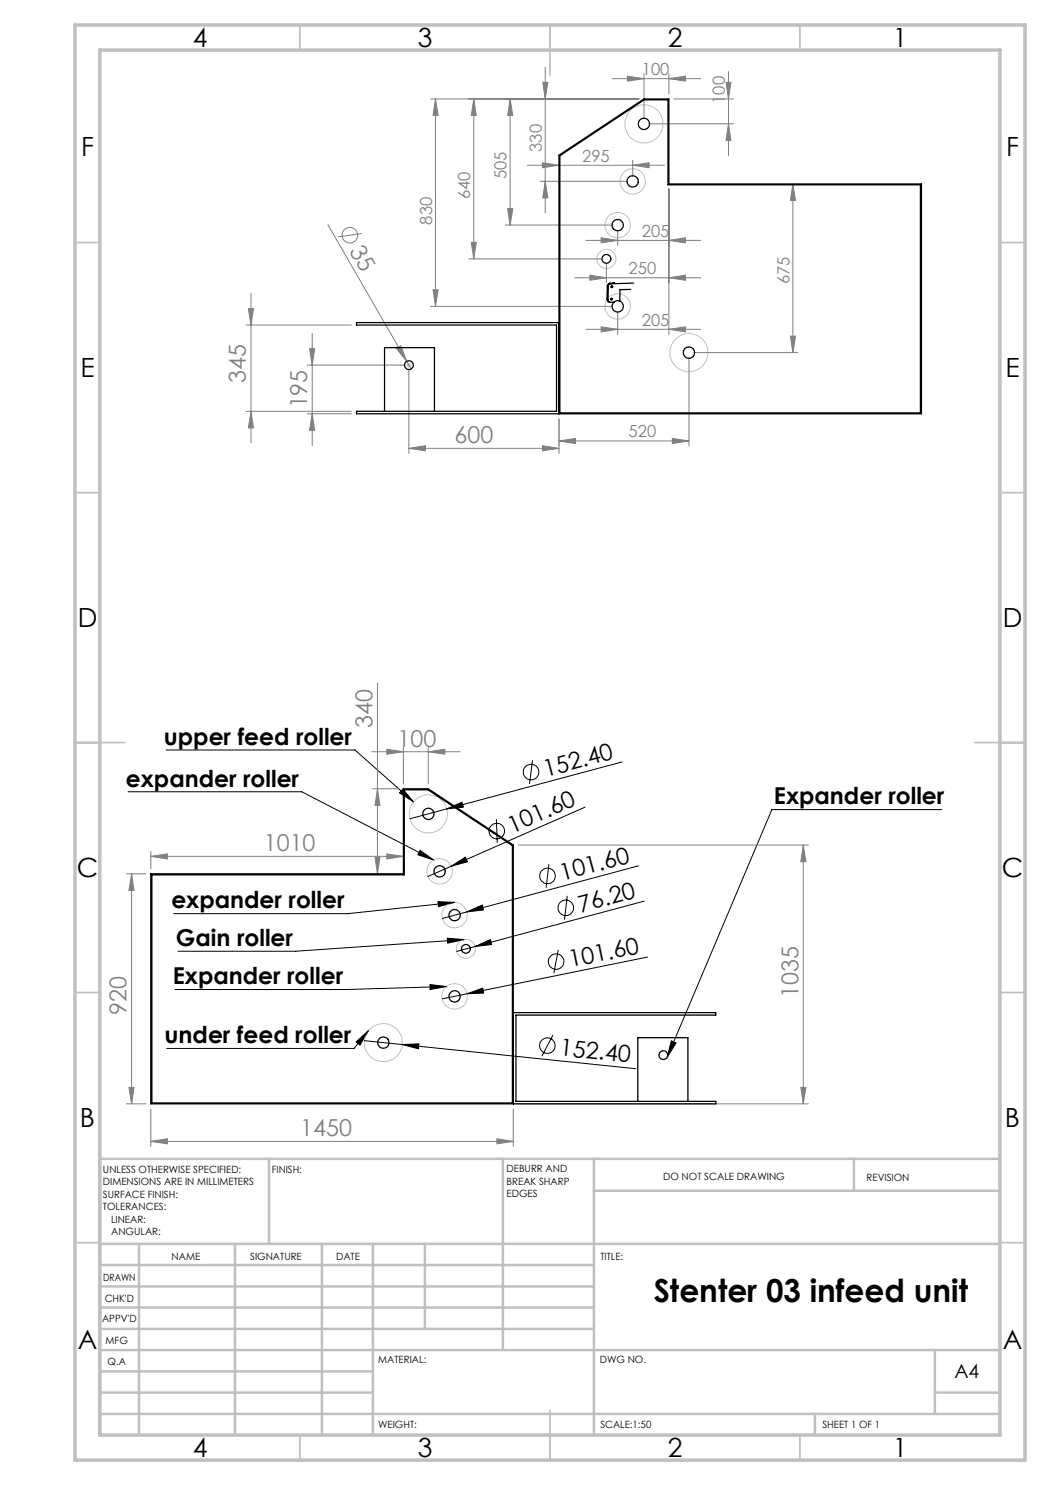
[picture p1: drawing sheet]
<svg xmlns="http://www.w3.org/2000/svg" width="210mm" height="297mm" viewBox="0 0 210 297" stroke-linecap="round" stroke-linejoin="round" font-family="sans-serif">
<g fill="none" stroke="#808080" stroke-width=".2">
<path d="M86.1 19.8h41.7M87.1 19.8v41.5M87.1 19.8l.5 3.3h-1zM94.8 19.8v32M94.8 19.8l.4 3.3h-.9zM102 19.8v25.2M102 19.8l.6 3.3h-1.1zM108.5 16.5h1.1l-.6 3.3zM109 13.4v29.2M122.4 15.7h17.7M125.5 15.2l3.3 .5-3.3 .5zM128.8 14.7v9.1"/>
<path d="M133.8 15.7l3.3-.5v1zM133.8 14.7v4.1M134.8 19.8h11.9M145.2 16.5h1l-.5 3.3zM145.7 14.3v16.8M105.4 33.1h27.5M108.1 36.3h17.4M108.5 32.6l3.3 .5-3.3 .4zM109 36.3l.6 3.3h-1.1zM126.5 33.1l3.3-.5v.9zM126.5 32.1v3.2M129.8 24.8h16.9"/>
<path d="M133.8 37.8v29.1M145.7 24.8l.5 3.3h-1zM158.6 36.8v33.7M158.6 36.8l.5 3.3h-1zM50.2 58.7v29.9M65.6 44.9l15.8 27.4M72.4 46.7l-4.8 .7M86.6 58h1l-.5 3.3zM93.8 51.8h26.5M94.3 48.5h.9l-.4 3.3zM101 45h21.5M101.5 41.7h1.1l-.6 3.3z"/>
<path d="M114.9 55.6h25.2M117.2 48.1h22.9M118 55l3.3 .6-3.3 .5zM120.2 47.6l3.3 .5-3.3 .5zM121.3 52.8v3.7M123.5 46v3.1M133.8 48.1l3.3-.5v1zM133.8 55.6l3.3-.6v1.1zM49.2 65h21.1M49.7 61.7h1l-.5 3.3zM61.5 73h19.3M61.9 69.7h1l-.5 3.3z"/>
<path d="M62.4 66.7v22.4M79.3 69.7l.9-.6 1.2 3.2zM81.4 72.3l.8 1.5M81.8 74v16.7M86.1 61.3h36.4M117.2 65.9h22.9M120.2 65.4l3.3 .5-3.3 .5zM123.5 62.3v4.6M133.8 65.9l3.3-.5v1zM137.8 71.5v17.7M138.8 70.5h20.8M158.1 67.2h1l-.5 3.3z"/>
<path d="M49.2 82.3h21.1M50.2 82.3l.5 3.3h-1zM61.5 82.8h8.8M62.4 82.8l.5 3.3h-1zM81.8 89.7l3.3-.6v1.1zM81.8 89.7h30M108.5 89.1l3.3 .6-3.3 .5zM111.8 88.2l3.3-.5v1zM111.8 83.8v6.9M111.8 88.2h26M134.5 87.7l3.3 .5-3.3 .5zM75.5 136.6v38.2"/>
<path d="M74.3 150.4h17.7M74.5 157.8h5.2M75.5 157.8l.5 3.3h-1zM77.4 149.9l3.3 .5-3.3 .4zM80.7 149.4v7.4M85.7 150.4l3.3-.5v.9zM85.7 149.4v7.4M25.3 174.8h3.9M26.3 174.8v46M26.3 174.8l.5 3.3h-1zM30.2 171.3l3.3-.5v1zM30.2 170.3v3.5"/>
<path d="M30.2 171.3h50.5M75 171.5h1l-.5 3.3zM77.4 170.8l3.3 .5-3.3 .5zM103.7 169h58M160.7 169v51.8M160.7 169l.5 3.3h-1zM25.8 217.5h1l-.5 3.3zM160.2 217.5h1l-.5 3.3zM25.3 220.8h3.9M30.2 228.3l3.3-.6v1.1zM30.2 221.8v7.5M30.2 228.3h72.5"/>
<path d="M99.4 227.7l3.3 .6-3.3 .5zM102.7 221.8v7.5M103.7 220.8h58"/>
<circle cx="70" cy="47" r="1.56"/>
</g>
<g fill="none" stroke="#000" stroke-width=".2">
<path d="M25.6 158.4h34.8l26.3 13.6M33.2 150h37.8l11.7 10.4M80.6 157.8l2.1 2.6-2.8-1.8zM106.5 152l-.6 4.8M124.4 152.4l-42.4 11.4M84 170.1l2.7 1.9-3.1-1zM89.4 161.8l3-1.4 .3 1zM90.2 173.2l2.9-1.8 .4 1zM90.2 173.2l-4.6 2.1M99.3 163.8l.1 4.8M109.8 172.8l-.6 4.7M113.5 179.2l-.6 4.7"/>
<path d="M117 161.4l-26.8 11.8M127.7 173.2l-39.2 10.5M188.3 161.9h-33.9l-20.9 49.5M86 196.9l3.3 .4-3.3 .6zM87.6 180.3l3.3 .2-3.2 .8zM89.3 197.3l-20.2 .6h-34.1M89.5 187.6l3.3 .3-3.3 .7zM90.9 180.5l-21.4 2.2h-34.8M92.8 187.9l-33.7 2.3h-23.5M93.4 182.4l3-1.4 .3 1zM93.4 198.8l3.2-1.2 .1 1zM95 189.3l3.1-1.4 .2 1z"/>
<path d="M95 189.3l-3.7 1M111.7 190l-.9 4.7M128.8 180.2l-33.8 9.1M129.5 191.4l-41.1 8.4M71.2 208.4l2.5-2.3-1.7 2.9zM72.9 208.1l7.6 .8M73.7 206.1l-2.9 3.6h-37.5M80.5 208.9l3.3-.1-.1 1zM80.5 208.9l46.7 4.8M110.6 207l-2.2 4.2M134.3 208.2l.9 .4-1.7 2.8z"/>
<circle cx="106.2" cy="154.4" r="1.55"/>
<circle cx="99.4" cy="166.2" r="1.56"/>
<circle cx="109.5" cy="175.2" r="1.55"/>
<circle cx="111.2" cy="192.3" r="1.55"/>
<circle cx="113.2" cy="181.6" r="1.55"/>
<circle cx="109.5" cy="209.1" r="1.56"/>
</g>
<g fill="none" stroke="#c0c0c0" stroke-width=".2">
<path d="M81.3 73h1M81.4 72.7l.7 .7M81.8 72.5v1M82.1 72.7l-.7 .7"/>
<circle cx="126.6" cy="36.3" r="2.54"/>
<circle cx="128.8" cy="24.8" r="3.8"/>
<circle cx="121.3" cy="51.8" r="1.9"/>
<circle cx="123.6" cy="45" r="2.54"/>
<circle cx="123.5" cy="61.3" r="2.54"/>
<circle cx="137.8" cy="70.5" r="3.8"/>
<circle cx="85.7" cy="162.8" r="3.8"/>
<circle cx="87.9" cy="174.3" r="2.53"/>
<circle cx="90.9" cy="199.3" r="2.54"/>
<circle cx="90.9" cy="183" r="2.53"/>
<circle cx="93.2" cy="189.8" r="1.91"/>
<circle cx="76.7" cy="208.5" r="3.8"/>
</g>
<g fill="none" stroke="#c0c0c0" stroke-width=".35">
<path d="M60 5v5M110 5v10M160 5v5M15 48.5h5M200 48.5h5M15 98.5h5M200 98.5h5M15 148.5h10M195 148.5h10M15 198.5h5M200 198.5h5M15 248.5h5"/>
<path d="M200 248.5h5M60 287v5M110 282v10M160 287v5"/>
</g>
<g fill="none" stroke="#c0c0c0" stroke-width=".5">
<path d="M53.8 231.8v17M100.6 231.8v38.2M118.8 231.8v55.2M118.8 238.2h81.2M170.8 231.8v6.4M200 231.8h-180v55.2M20 248.8h180M20 257.3h98.8M20 253h98.8M27.8 248.8v38.2M47 248.8v38.2M64.4 248.8v38.2"/>
<path d="M74.6 248.8v38.2M85 248.8v17M20 265.8h98.8M20 261.5h98.8M20 278.5h54.6M20 274.3h54.6M20 270h180M187 278.5h13M187 270v12.8M20 282.8h180M163 282.8v4.2"/>
</g>
<path d="M15 5h190v287h-190zM20 10h180v277h-180z" fill="none" stroke="#c0c0c0" stroke-width=".7"/>
<g fill="#000">
<path d="M89.4 161.8l3-1.4 .3 1zM90.2 173.2l2.9-1.8 .4 1zM93.4 182.4l3-1.4 .3 1zM93.4 198.8l3.2-1.2 .1 1zM95 189.3l3.1-1.4 .2 1zM80.5 208.9l3.3-.1-.1 1z"/>
<path d="M80.6 157.8l2.1 2.6-2.8-1.8zM84 170.1l2.7 1.9-3.1-1zM87.6 180.3l3.3 .2-3.2 .8zM89.5 187.6l3.3 .3-3.3 .7zM86 196.9l3.3 .4-3.3 .6zM71.2 208.4l2.5-2.3-1.7 2.9zM134.3 208.2l.9 .4-1.7 2.8z"/>
</g>
<g fill="#808080">
<path d="M79.3 69.7l.9-.6 1.2 3.2z"/>
<path d="M134.5 87.7l3.3 .5-3.3 .5zM111.8 88.2l3.3-.5v1zM126.5 33.1l3.3-.5v.9zM108.5 32.6l3.3 .5-3.3 .4z"/>
<path d="M125.5 15.2l3.3 .5-3.3 .5zM133.8 15.7l3.3-.5v1zM120.2 65.4l3.3 .5-3.3 .5zM133.8 65.9l3.3-.5v1zM120.2 47.6l3.3 .5-3.3 .5zM133.8 48.1l3.3-.5v1zM118 55l3.3 .6-3.3 .5zM133.8 55.6l3.3-.6v1.1z"/>
<path d="M145.7 24.8l.5 3.3h-1zM145.2 16.5h1l-.5 3.3zM109 36.3l.6 3.3h-1.1zM108.5 16.5h1.1l-.6 3.3zM101.5 41.7h1.1l-.6 3.3zM102 19.8l.6 3.3h-1.1zM158.1 67.2h1l-.5 3.3zM158.6 36.8l.5 3.3h-1zM94.3 48.5h.9l-.4 3.3zM94.8 19.8l.4 3.3h-.9zM86.6 58h1l-.5 3.3zM87.1 19.8l.5 3.3h-1z"/>
<path d="M61.9 69.7h1l-.5 3.3zM62.4 82.8l.5 3.3h-1z"/>
<path d="M81.8 89.7l3.3-.6v1.1zM108.5 89.1l3.3 .6-3.3 .5z"/>
<path d="M99.4 227.7l3.3 .6-3.3 .5zM30.2 228.3l3.3-.6v1.1z"/>
<path d="M30.2 171.3l3.3-.5v1zM77.4 170.8l3.3 .5-3.3 .5zM77.4 149.9l3.3 .5-3.3 .4zM85.7 150.4l3.3-.5v.9z"/>
<path d="M25.8 217.5h1l-.5 3.3zM26.3 174.8l.5 3.3h-1zM75 171.5h1l-.5 3.3zM75.5 157.8l.5 3.3h-1z"/>
<path d="M49.7 61.7h1l-.5 3.3zM50.2 82.3l.5 3.3h-1z"/>
<path d="M160.7 169l.5 3.3h-1zM160.2 217.5h1l-.5 3.3z"/>
</g>
<g fill="none" stroke="#000" stroke-width=".25">
<path d="M112 31.1l16.8-11.1h4.8v17h50.5v45.6h-72.1zM121.4 59.9l.1 .3 .3 .2M121.4 59.9l.2 .1M121.5 57.2l.2 .1M121.5 57.2l-.1 2.7M121.6 60l.1 .3 .3 .2 .8-.1M121.7 57.3l-.1 2.7M122 56.7l-.5 .3v.2M122 56.7l.2 .1M122.2 56.8l-.5 .2v.3M122.3 59.7l-.1 .2M122.3 57.2l-.1 .2"/>
<path d="M122.7 56.5l.2 .1-.9 .1M126.2 57.9h-2.2v2.3M126.7 56.6l-4.5 .2M111.8 64.5h-40.5v.5h40v17.3h-40v.5h113v-46h-50.5v-17h-5l-17 11.2v51.8M76.9 82.3v-12.8h10v12.8M30.4 175h50.5v-17h4.7l16.9 11.1v51.5h-72.1zM102.7 202.5h40.5v.5h-40v17.3h40v.5h-113v-46h50.5v-17h5l17 11.2v51.8M127.6 220.3v-12.8h10v12.8"/>
<circle cx="126.5" cy="36.3" r="1.13"/>
<circle cx="128.8" cy="24.8" r="1.12"/>
<circle cx="121.3" cy="51.8" r=".88"/>
<circle cx="122.3" cy="59.8" r=".17"/>
<circle cx="122.4" cy="57.4" r=".17"/>
<circle cx="123.5" cy="45" r="1.13"/>
<circle cx="81.8" cy="73" r=".88"/>
<circle cx="123.5" cy="61.3" r="1.13"/>
<circle cx="137.8" cy="70.5" r="1.13"/>
<circle cx="85.7" cy="162.8" r="1.12"/>
<circle cx="87.9" cy="174.3" r="1.12"/>
<circle cx="90.9" cy="183" r="1.12"/>
<circle cx="90.9" cy="199.3" r="1.12"/>
<circle cx="93.2" cy="189.8" r=".87"/>
<circle cx="76.7" cy="208.5" r="1.13"/>
<circle cx="132.7" cy="211" r=".89"/>
</g>
<text font-size="6.3" x="130.8" y="260.4">Stenter 03 infeed unit</text>
<g font-size="5.3">
<text x="38.5" y="9.5">4</text>
<text x="83.5" y="9.5">3</text>
<text x="133.6" y="9.5">2</text>
<text x="178.6" y="9.5">1</text>
<text x="16.2" y="31.3">F</text>
<text x="201.2" y="31.3">F</text>
<text x="16.1" y="75.5">E</text>
<text x="201.1" y="75.5">E</text>
<text x="15.5" y="125.5">D</text>
<text x="200.5" y="125.5">D</text>
<text x="15.4" y="175.5">C</text>
<text x="200.4" y="175.5">C</text>
<text x="16" y="225.5">B</text>
<text x="201" y="225.5">B</text>
<text x="15.5" y="269.8">A</text>
<text x="200.5" y="269.8">A</text>
<text x="38.5" y="291.5">4</text>
<text x="83.5" y="291.5">3</text>
<text x="133.6" y="291.5">2</text>
<text x="178.6" y="291.5">1</text>
</g>
<g font-size="4.7" fill="#808080">
<text x="69.8" y="50.1" transform="rotate(60 69.8 50.1)">35</text>
<text x="49.2" y="76.6" transform="rotate(-90 49.2 76.6)">345</text>
<text x="61.4" y="81.7" transform="rotate(-90 61.4 81.7)">195</text>
<text x="90.9" y="88.6">600</text>
<text x="74.5" y="145.6" transform="rotate(-90 74.5 145.6)">340</text>
<text x="79.5" y="149.3">100</text>
<text x="52.8" y="170.2">1010</text>
<text x="25.3" y="203" transform="rotate(-90 25.3 203)">920</text>
<text x="159.7" y="199.6" transform="rotate(-90 159.7 199.6)">1035</text>
<text x="60" y="227.2">1450</text>
</g>
<g font-size="4.7">
<text x="32.8" y="148.9">upper feed roller</text>
<text x="109.1" y="155.4" transform="rotate(-15 109.1 155.4)">152.40</text>
<text x="25.2" y="157.3">expander roller</text>
<text x="154.8" y="160.8">Expander roller</text>
<text x="102.4" y="166.7" transform="rotate(-24 102.4 166.7)">101.60</text>
<text x="112.4" y="176.2" transform="rotate(-15 112.4 176.2)">101.60</text>
<text x="34.3" y="181.6">expander roller</text>
<text x="116.1" y="182.5" transform="rotate(-15 116.1 182.5)">76.20</text>
<text x="35.2" y="189.2">Gain roller</text>
<text x="34.6" y="196.8">Expander roller</text>
<text x="114.1" y="193.5" transform="rotate(-12 114.1 193.5)">101.60</text>
<text x="32.9" y="208.6">under feed roller</text>
<text x="111.9" y="211.1" transform="rotate(6 111.9 211.1)">152.40</text>
</g>
<text font-size="3.9" x="190.9" y="275.5">A4</text>
<g font-size="3.3" fill="#808080">
<text x="128.4" y="15">100</text>
<text x="145" y="20.8" transform="rotate(-90 145 20.8)">100</text>
<text x="101.3" y="35.8" transform="rotate(-90 101.3 35.8)">505</text>
<text x="108.3" y="30.4" transform="rotate(-90 108.3 30.4)">330</text>
<text x="116.4" y="32.3">295</text>
<text x="94.1" y="39.8" transform="rotate(-90 94.1 39.8)">640</text>
<text x="86.4" y="44.9" transform="rotate(-90 86.4 44.9)">830</text>
<text x="128.4" y="47.3">205</text>
<text x="125.7" y="54.8">250</text>
<text x="157.9" y="56.9" transform="rotate(-90 157.9 56.9)">675</text>
<text x="128.4" y="65.1">205</text>
<text x="125.7" y="87.5">520</text>
</g>
<g font-size="2">
<text x="20.6" y="234.6">UNLESS OTHERWISE SPECIFIED:</text>
<text x="20.6" y="237.1">DIMENSIONS ARE IN MILLIMETERS</text>
<text x="20.6" y="239.6">SURFACE FINISH:</text>
<text x="54.4" y="234.6">FINISH:</text>
<text x="101.3" y="234.5">DEBURR AND</text>
<text x="101.3" y="237">BREAK SHARP</text>
<text x="101.3" y="239.5">EDGES</text>
<text x="132.6" y="236">DO NOT SCALE DRAWING</text>
<text x="173.3" y="236.2">REVISION</text>
<text x="20.6" y="242.1">TOLERANCES:</text>
<text x="22.2" y="244.6">LINEAR:</text>
<text x="22.2" y="247.1">ANGULAR:</text>
<text x="34.3" y="252">NAME</text>
<text x="50" y="251.9">SIGNATURE</text>
<text x="67.2" y="251.9">DATE</text>
<text x="120.1" y="251.9">TITLE:</text>
<text x="20.6" y="256.1">DRAWN</text>
<text x="20.9" y="260.3">CHK'D</text>
<text x="20.4" y="264.4">APPV'D</text>
<text x="21.1" y="268.8">MFG</text>
<text x="21.5" y="273">Q.A</text>
<text x="75.6" y="272.5">MATERIAL:</text>
<text x="120" y="272.5">DWG NO.</text>
<text x="75.6" y="285.5">WEIGHT:</text>
<text x="120.1" y="285.6">SCALE:1:50</text>
<text x="164.5" y="285.6">SHEET 1 OF 1</text>
</g>
</svg>
